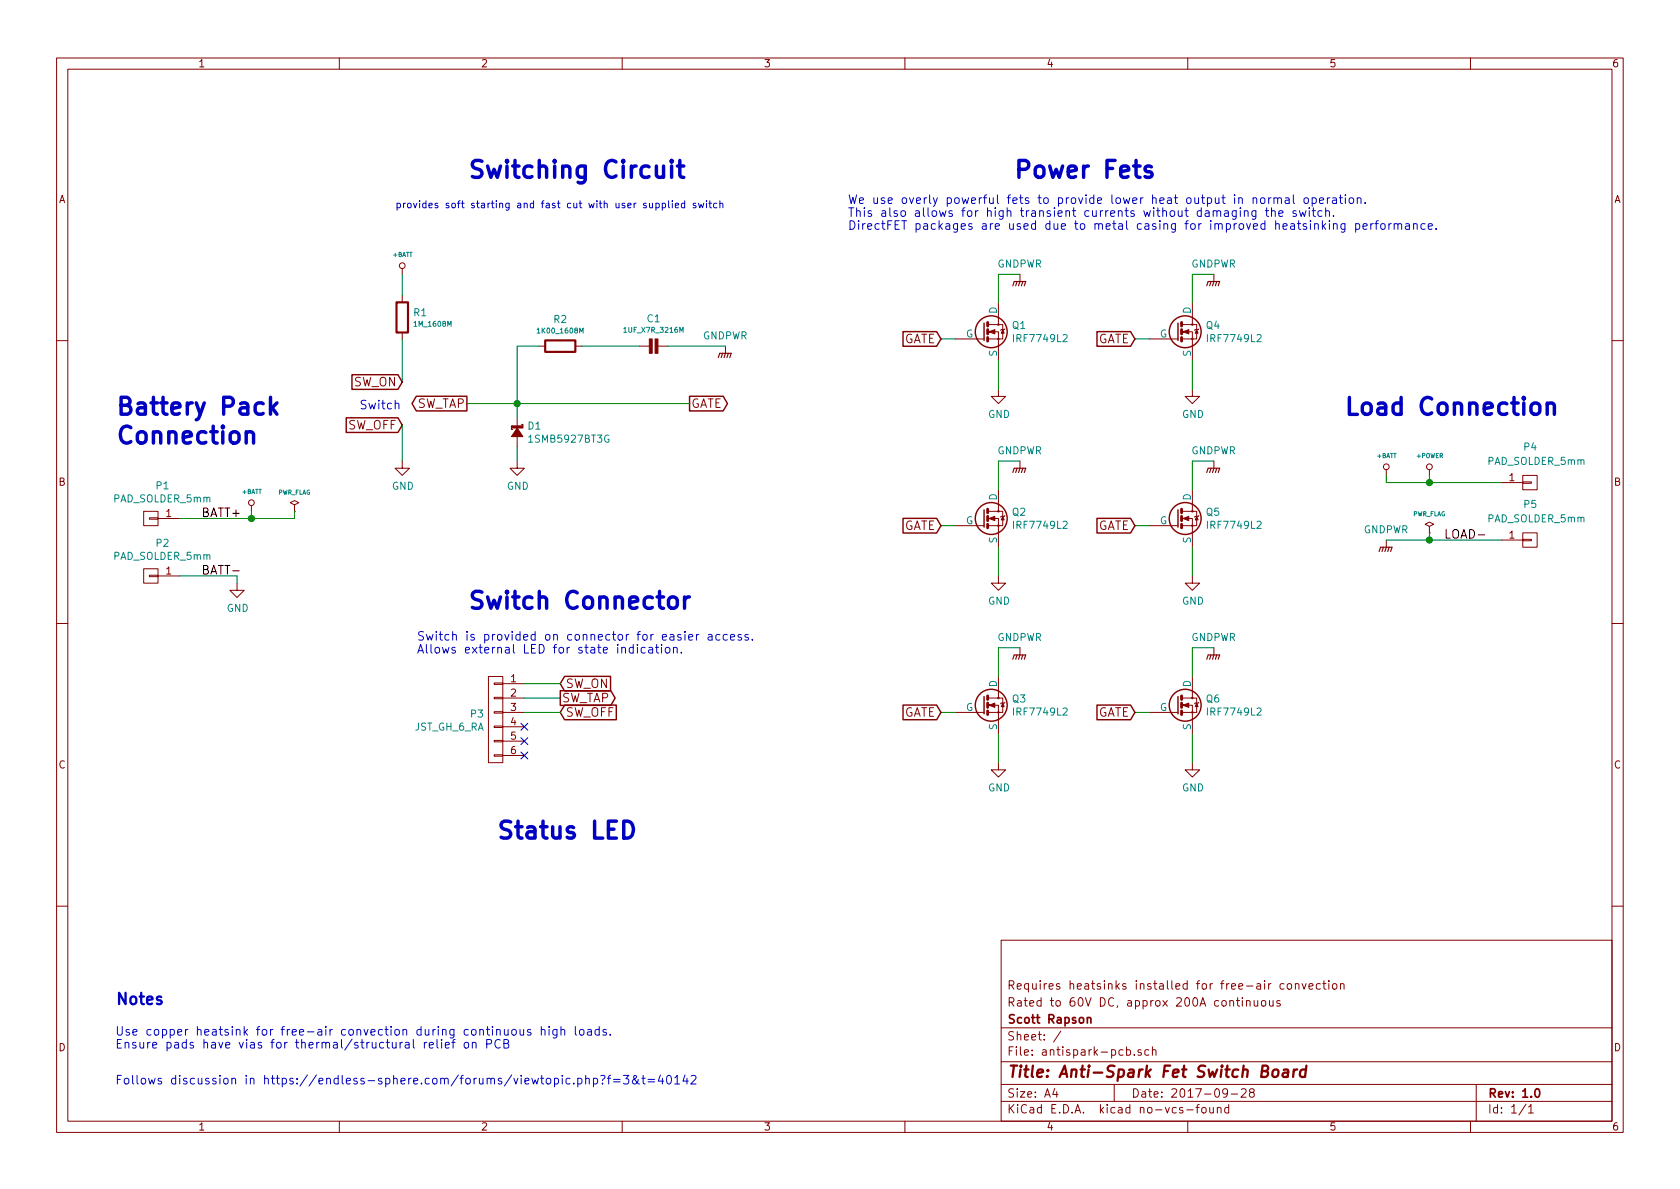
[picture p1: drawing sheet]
EESchema Schematic File Version 3
LIBS:appli_analog_devices
LIBS:appli_atmel
LIBS:appli_battery
LIBS:appli_capacitor
LIBS:appli_connector
LIBS:appli_connector_molex
LIBS:appli_connector_jst
LIBS:appli_connector_wurth
LIBS:appli_crystal
LIBS:appli_device
LIBS:appli_fiducial
LIBS:appli_ftdi
LIBS:appli_fuse
LIBS:appli_inductor
LIBS:appli_linear
LIBS:appli_link
LIBS:appli_logic_devices
LIBS:appli_logo
LIBS:appli_memory
LIBS:appli_mount
LIBS:appli_opto
LIBS:appli_power
LIBS:appli_regulator
LIBS:appli_relay
LIBS:appli_resistor
LIBS:appli_special
LIBS:appli_spice
LIBS:appli_stm32
LIBS:appli_switch
LIBS:appli_tag_connect
LIBS:appli_template
LIBS:appli_test_points
LIBS:appli_transformer
LIBS:appli_transistor
LIBS:appli_ublox
LIBS:appli_uC
LIBS:appli_usb
LIBS:appli_wireless
EELAYER 26 0
EELAYER END
$Descr A4 11693 8268
encoding utf-8
Sheet 1 1
Title "Anti-Spark Fet Switch Board"
Date "2017-09-28"
Rev "1.0"
Comp "Scott Rapson"
Comment1 "Rated to 60V DC, approx 200A continuous"
Comment2 "Requires heatsinks installed for free-air convection"
Comment3 ""
Comment4 ""
$EndDescr
$Comp
L IRF7749L2 Q1
U 1 1
P 6850 2300
F 0 "Q1" H 7041 2346 50  0000 L CNN
F 1 "IRF7749L2" H 7041 2255 50  0000 L CNN
F 2 "Applidyne_Special:directFET_L8" H 6250 1900 50  0001 L CIN
F 3 "http://www.mouser.com/ds/2/196/auirf7749l2-935052.pdf" H 5850 1000 50  0001 L CNN
F 4 "Infineon - International Rectifier" H 6850 1800 60  0001 C CNN "manf"
F 5 "AUIRF7749L2TR" H 6850 1680 60  0001 C CNN "manf#"
F 6 "Mouser" H 6850 1580 60  0001 C CNN "Supplier"
F 7 "http://au.mouser.com/ProductDetail/Infineon-IR/AUIRF7749L2TR/?qs=sGAEpiMZZMshyDBzk1%2fWiwvVDpfNFk6n0k6bqFwMhNALD6T4gGy2aA%3d%3d" H 6850 1460 60  0001 C CNN "Supplier URL"
F 8 "942-AUIRF7749L2TR" H 6850 1330 60  0001 C CNN "Supplier Part No"
F 9 "6.53" H 6850 1210 60  0001 C CNN "Supplier Price"
F 10 "10" H 6850 1080 60  0001 C CNN "Supplier Price Break"
	1    6850 2300
	1    0    0    -1  
$EndComp
$Comp
L +POWER #PWR022
U 1 1
P 9950 3300
F 0 "#PWR022" H 9950 3250 20  0001 C CNN
F 1 "+POWER" H 9953 3438 30  0000 C CNN
F 2 "" H 9950 3300 60  0000 C CNN
F 3 "" H 9950 3300 60  0000 C CNN
	1    9950 3300
	1    0    0    -1  
$EndComp
$Comp
L GND #PWR08
U 1 1
P 6950 2700
F 0 "#PWR08" H 6950 2450 50  0001 C CNN
F 1 "GND" H 6955 2527 50  0000 C CNN
F 2 "" H 6950 2700 60  0000 C CNN
F 3 "" H 6950 2700 60  0000 C CNN
	1    6950 2700
	1    0    0    -1  
$EndComp
$Comp
L +BATT #PWR01
U 1 1
P 1750 3550
F 0 "#PWR01" H 1750 3500 20  0001 C CNN
F 1 "+BATT" H 1753 3688 30  0000 C CNN
F 2 "" H 1750 3550 60  0000 C CNN
F 3 "" H 1750 3550 60  0000 C CNN
	1    1750 3550
	1    0    0    -1  
$EndComp
$Comp
L GNDPWR #PWR021
U 1 1
P 9650 3750
F 0 "#PWR021" H 9650 3550 50  0001 C CNN
F 1 "GNDPWR" H 9649 3824 50  0000 C CNN
F 2 "" H 9650 3700 60  0000 C CNN
F 3 "" H 9650 3700 60  0000 C CNN
	1    9650 3750
	1    0    0    -1  
$EndComp
Text Notes 800  3100 0    118  ~ 24
Battery Pack\nConnection
Text Notes 9350 2900 0    118  ~ 24
Load Connection
Text Notes 3250 1250 0    118  ~ 24
Switching Circuit
$Comp
L 1UF_X7R_3216M C1
U 1 1
P 4650 2400
F 0 "C1" V 4457 2300 50  0000 C CNN
F 1 "1UF_X7R_3216M" V 4537 2300 35  0000 C CNN
F 2 "Applidyne_Capacitor:CAPC3216X135N" V 4765 2300 20  0001 C CNN
F 3 "http://docs-asia.electrocomponents.com/webdocs/1532/0900766b81532cd0.pdf" V 4790 2300 20  0001 C CNN
F 4 "TDK" V 4840 2300 20  0001 C CNN "manf"
F 5 "C3216X7R2A105K160AA" V 4865 2300 20  0001 C CNN "manf#"
F 6 "RS Online" V 4890 2300 20  0001 C CNN "Supplier"
F 7 "740-7590" V 4915 2300 20  0001 C CNN "Supplier Part No"
F 8 "http://au.element14.com/murata/grm31cr71e106ka12l/cap-mlcc-x7r-10uf-25v-1206/dp/1735546" V 4940 2300 20  0001 C CNN "Supplier URL"
F 9 "0.308" V 4965 2300 20  0001 C CNN "Supplier Price"
F 10 "10" V 4990 2300 20  0001 C CNN "Supplier Price Break"
	1    4650 2400
	0    1    1    0   
$EndComp
$Comp
L 1M_1608M R1
U 1 1
P 2800 2050
F 0 "R1" H 2873 1935 50  0000 L CNN
F 1 "1M_1608M" H 2873 1855 35  0000 L CNN
F 2 "Applidyne_Resistor:RESC1608X50N" V 2910 1900 20  0001 C CNN
F 3 "http://www.farnell.com/datasheets/1720486.pdf" V 2935 1900 20  0001 C CNN
F 4 "VISHAY DRALORIC" V 2985 1900 20  0001 C CNN "manf"
F 5 "CRCW06031M00FKEA" V 3010 1900 20  0001 C CNN "manf#"
F 6 "Element14" V 3035 1900 20  0001 C CNN "Supplier"
F 7 "1469746" V 3060 1900 20  0001 C CNN "Supplier Part No"
F 8 "http://au.element14.com/vishay-draloric/crcw06031m00fkea/product-range-aec-q200-crcw-series/dp/1469746" V 3085 1900 20  0001 C CNN "Supplier URL"
F 9 "0.02" V 3110 1900 20  0001 C CNN "Supplier Price"
F 10 "100" V 3135 1900 20  0001 C CNN "Supplier Price Break"
	1    2800 2050
	1    0    0    -1  
$EndComp
$Comp
L 1K00_1608M R2
U 1 1
P 4050 2400
F 0 "R2" V 3862 2250 50  0000 C CNN
F 1 "1K00_1608M" V 3942 2250 35  0000 C CNN
F 2 "Applidyne_Resistor:RESC1608X50N" V 4160 2250 20  0001 C CNN
F 3 "http://www.farnell.com/datasheets/1723233.pdf" V 4185 2250 20  0001 C CNN
F 4 "MULTICOMP" V 4235 2250 20  0001 C CNN "manf"
F 5 "MCHP03W8F1001T5E" V 4260 2250 20  0001 C CNN "manf#"
F 6 "Element14" V 4285 2250 20  0001 C CNN "Supplier"
F 7 "1576283" V 4310 2250 20  0001 C CNN "Supplier Part No"
F 8 "http://au.element14.com/multicomp/mchp03w8f1001t5e/resistor-thick-film-1k-0-125w/dp/1576283" V 4335 2250 20  0001 C CNN "Supplier URL"
F 9 "0.011" V 4360 2250 20  0001 C CNN "Supplier Price"
F 10 "50+" V 4385 2250 20  0001 C CNN "Supplier Price Break"
	1    4050 2400
	0    1    1    0   
$EndComp
$Comp
L GNDPWR #PWR011
U 1 1
P 7100 1900
F 0 "#PWR011" H 7100 1700 50  0001 C CNN
F 1 "GNDPWR" H 7099 1974 50  0000 C CNN
F 2 "" H 7100 1850 60  0000 C CNN
F 3 "" H 7100 1850 60  0000 C CNN
	1    7100 1900
	1    0    0    -1  
$EndComp
$Comp
L +BATT #PWR020
U 1 1
P 9650 3300
F 0 "#PWR020" H 9650 3250 20  0001 C CNN
F 1 "+BATT" H 9653 3438 30  0000 C CNN
F 2 "" H 9650 3300 60  0000 C CNN
F 3 "" H 9650 3300 60  0000 C CNN
	1    9650 3300
	1    0    0    -1  
$EndComp
Wire Wire Line
	7100 1900 6950 1900
Wire Wire Line
	6950 1900 6950 2100
Wire Wire Line
	6950 2700 6950 2500
Wire Wire Line
	6650 2350 6550 2350
Text GLabel 6550 2350 0    60   Input ~ 0
GATE
Text Notes 7050 1250 0    118  ~ 24
Power Fets
Wire Wire Line
	9650 3300 9650 3350
Wire Wire Line
	9650 3350 10450 3350
Wire Wire Line
	9950 3350 9950 3300
Wire Wire Line
	9650 3750 10450 3750
Connection ~ 9950 3350
$Comp
L GND #PWR02
U 1 1
P 1650 4050
F 0 "#PWR02" H 1650 3800 50  0001 C CNN
F 1 "GND" H 1655 3877 50  0000 C CNN
F 2 "" H 1650 4050 60  0000 C CNN
F 3 "" H 1650 4050 60  0000 C CNN
	1    1650 4050
	1    0    0    -1  
$EndComp
Wire Wire Line
	1750 3550 1750 3600
Wire Wire Line
	1650 4050 1650 4000
$Comp
L IRF7749L2 Q4
U 1 1
P 8200 2300
F 0 "Q4" H 8391 2346 50  0000 L CNN
F 1 "IRF7749L2" H 8391 2255 50  0000 L CNN
F 2 "Applidyne_Special:directFET_L8" H 7600 1900 50  0001 L CIN
F 3 "http://www.mouser.com/ds/2/196/auirf7749l2-935052.pdf" H 7200 1000 50  0001 L CNN
F 4 "Infineon - International Rectifier" H 8200 1800 60  0001 C CNN "manf"
F 5 "AUIRF7749L2TR" H 8200 1680 60  0001 C CNN "manf#"
F 6 "Mouser" H 8200 1580 60  0001 C CNN "Supplier"
F 7 "http://au.mouser.com/ProductDetail/Infineon-IR/AUIRF7749L2TR/?qs=sGAEpiMZZMshyDBzk1%2fWiwvVDpfNFk6n0k6bqFwMhNALD6T4gGy2aA%3d%3d" H 8200 1460 60  0001 C CNN "Supplier URL"
F 8 "942-AUIRF7749L2TR" H 8200 1330 60  0001 C CNN "Supplier Part No"
F 9 "6.53" H 8200 1210 60  0001 C CNN "Supplier Price"
F 10 "10" H 8200 1080 60  0001 C CNN "Supplier Price Break"
	1    8200 2300
	1    0    0    -1  
$EndComp
$Comp
L GND #PWR014
U 1 1
P 8300 2700
F 0 "#PWR014" H 8300 2450 50  0001 C CNN
F 1 "GND" H 8305 2527 50  0000 C CNN
F 2 "" H 8300 2700 60  0000 C CNN
F 3 "" H 8300 2700 60  0000 C CNN
	1    8300 2700
	1    0    0    -1  
$EndComp
$Comp
L GNDPWR #PWR017
U 1 1
P 8450 1900
F 0 "#PWR017" H 8450 1700 50  0001 C CNN
F 1 "GNDPWR" H 8449 1974 50  0000 C CNN
F 2 "" H 8450 1850 60  0000 C CNN
F 3 "" H 8450 1850 60  0000 C CNN
	1    8450 1900
	1    0    0    -1  
$EndComp
Wire Wire Line
	8450 1900 8300 1900
Wire Wire Line
	8300 1900 8300 2100
Wire Wire Line
	8300 2700 8300 2500
Wire Wire Line
	8000 2350 7900 2350
Text GLabel 7900 2350 0    60   Input ~ 0
GATE
$Comp
L IRF7749L2 Q2
U 1 1
P 6850 3600
F 0 "Q2" H 7041 3646 50  0000 L CNN
F 1 "IRF7749L2" H 7041 3555 50  0000 L CNN
F 2 "Applidyne_Special:directFET_L8" H 6250 3200 50  0001 L CIN
F 3 "http://www.mouser.com/ds/2/196/auirf7749l2-935052.pdf" H 5850 2300 50  0001 L CNN
F 4 "Infineon - International Rectifier" H 6850 3100 60  0001 C CNN "manf"
F 5 "AUIRF7749L2TR" H 6850 2980 60  0001 C CNN "manf#"
F 6 "Mouser" H 6850 2880 60  0001 C CNN "Supplier"
F 7 "http://au.mouser.com/ProductDetail/Infineon-IR/AUIRF7749L2TR/?qs=sGAEpiMZZMshyDBzk1%2fWiwvVDpfNFk6n0k6bqFwMhNALD6T4gGy2aA%3d%3d" H 6850 2760 60  0001 C CNN "Supplier URL"
F 8 "942-AUIRF7749L2TR" H 6850 2630 60  0001 C CNN "Supplier Part No"
F 9 "6.53" H 6850 2510 60  0001 C CNN "Supplier Price"
F 10 "10" H 6850 2380 60  0001 C CNN "Supplier Price Break"
	1    6850 3600
	1    0    0    -1  
$EndComp
$Comp
L GND #PWR09
U 1 1
P 6950 4000
F 0 "#PWR09" H 6950 3750 50  0001 C CNN
F 1 "GND" H 6955 3827 50  0000 C CNN
F 2 "" H 6950 4000 60  0000 C CNN
F 3 "" H 6950 4000 60  0000 C CNN
	1    6950 4000
	1    0    0    -1  
$EndComp
$Comp
L GNDPWR #PWR012
U 1 1
P 7100 3200
F 0 "#PWR012" H 7100 3000 50  0001 C CNN
F 1 "GNDPWR" H 7099 3274 50  0000 C CNN
F 2 "" H 7100 3150 60  0000 C CNN
F 3 "" H 7100 3150 60  0000 C CNN
	1    7100 3200
	1    0    0    -1  
$EndComp
Wire Wire Line
	7100 3200 6950 3200
Wire Wire Line
	6950 3200 6950 3400
Wire Wire Line
	6950 4000 6950 3800
Wire Wire Line
	6650 3650 6550 3650
Text GLabel 6550 3650 0    60   Input ~ 0
GATE
$Comp
L IRF7749L2 Q5
U 1 1
P 8200 3600
F 0 "Q5" H 8391 3646 50  0000 L CNN
F 1 "IRF7749L2" H 8391 3555 50  0000 L CNN
F 2 "Applidyne_Special:directFET_L8" H 7600 3200 50  0001 L CIN
F 3 "http://www.mouser.com/ds/2/196/auirf7749l2-935052.pdf" H 7200 2300 50  0001 L CNN
F 4 "Infineon - International Rectifier" H 8200 3100 60  0001 C CNN "manf"
F 5 "AUIRF7749L2TR" H 8200 2980 60  0001 C CNN "manf#"
F 6 "Mouser" H 8200 2880 60  0001 C CNN "Supplier"
F 7 "http://au.mouser.com/ProductDetail/Infineon-IR/AUIRF7749L2TR/?qs=sGAEpiMZZMshyDBzk1%2fWiwvVDpfNFk6n0k6bqFwMhNALD6T4gGy2aA%3d%3d" H 8200 2760 60  0001 C CNN "Supplier URL"
F 8 "942-AUIRF7749L2TR" H 8200 2630 60  0001 C CNN "Supplier Part No"
F 9 "6.53" H 8200 2510 60  0001 C CNN "Supplier Price"
F 10 "10" H 8200 2380 60  0001 C CNN "Supplier Price Break"
	1    8200 3600
	1    0    0    -1  
$EndComp
$Comp
L GND #PWR015
U 1 1
P 8300 4000
F 0 "#PWR015" H 8300 3750 50  0001 C CNN
F 1 "GND" H 8305 3827 50  0000 C CNN
F 2 "" H 8300 4000 60  0000 C CNN
F 3 "" H 8300 4000 60  0000 C CNN
	1    8300 4000
	1    0    0    -1  
$EndComp
$Comp
L GNDPWR #PWR018
U 1 1
P 8450 3200
F 0 "#PWR018" H 8450 3000 50  0001 C CNN
F 1 "GNDPWR" H 8449 3274 50  0000 C CNN
F 2 "" H 8450 3150 60  0000 C CNN
F 3 "" H 8450 3150 60  0000 C CNN
	1    8450 3200
	1    0    0    -1  
$EndComp
Wire Wire Line
	8450 3200 8300 3200
Wire Wire Line
	8300 3200 8300 3400
Wire Wire Line
	8300 4000 8300 3800
Wire Wire Line
	8000 3650 7900 3650
Text GLabel 7900 3650 0    60   Input ~ 0
GATE
$Comp
L IRF7749L2 Q3
U 1 1
P 6850 4900
F 0 "Q3" H 7041 4946 50  0000 L CNN
F 1 "IRF7749L2" H 7041 4855 50  0000 L CNN
F 2 "Applidyne_Special:directFET_L8" H 6250 4500 50  0001 L CIN
F 3 "http://www.mouser.com/ds/2/196/auirf7749l2-935052.pdf" H 5850 3600 50  0001 L CNN
F 4 "Infineon - International Rectifier" H 6850 4400 60  0001 C CNN "manf"
F 5 "AUIRF7749L2TR" H 6850 4280 60  0001 C CNN "manf#"
F 6 "Mouser" H 6850 4180 60  0001 C CNN "Supplier"
F 7 "http://au.mouser.com/ProductDetail/Infineon-IR/AUIRF7749L2TR/?qs=sGAEpiMZZMshyDBzk1%2fWiwvVDpfNFk6n0k6bqFwMhNALD6T4gGy2aA%3d%3d" H 6850 4060 60  0001 C CNN "Supplier URL"
F 8 "942-AUIRF7749L2TR" H 6850 3930 60  0001 C CNN "Supplier Part No"
F 9 "6.53" H 6850 3810 60  0001 C CNN "Supplier Price"
F 10 "10" H 6850 3680 60  0001 C CNN "Supplier Price Break"
	1    6850 4900
	1    0    0    -1  
$EndComp
$Comp
L GND #PWR010
U 1 1
P 6950 5300
F 0 "#PWR010" H 6950 5050 50  0001 C CNN
F 1 "GND" H 6955 5127 50  0000 C CNN
F 2 "" H 6950 5300 60  0000 C CNN
F 3 "" H 6950 5300 60  0000 C CNN
	1    6950 5300
	1    0    0    -1  
$EndComp
$Comp
L GNDPWR #PWR013
U 1 1
P 7100 4500
F 0 "#PWR013" H 7100 4300 50  0001 C CNN
F 1 "GNDPWR" H 7099 4574 50  0000 C CNN
F 2 "" H 7100 4450 60  0000 C CNN
F 3 "" H 7100 4450 60  0000 C CNN
	1    7100 4500
	1    0    0    -1  
$EndComp
Wire Wire Line
	7100 4500 6950 4500
Wire Wire Line
	6950 4500 6950 4700
Wire Wire Line
	6950 5300 6950 5100
Wire Wire Line
	6650 4950 6550 4950
Text GLabel 6550 4950 0    60   Input ~ 0
GATE
$Comp
L IRF7749L2 Q6
U 1 1
P 8200 4900
F 0 "Q6" H 8391 4946 50  0000 L CNN
F 1 "IRF7749L2" H 8391 4855 50  0000 L CNN
F 2 "Applidyne_Special:directFET_L8" H 7600 4500 50  0001 L CIN
F 3 "http://www.mouser.com/ds/2/196/auirf7749l2-935052.pdf" H 7200 3600 50  0001 L CNN
F 4 "Infineon - International Rectifier" H 8200 4400 60  0001 C CNN "manf"
F 5 "AUIRF7749L2TR" H 8200 4280 60  0001 C CNN "manf#"
F 6 "Mouser" H 8200 4180 60  0001 C CNN "Supplier"
F 7 "http://au.mouser.com/ProductDetail/Infineon-IR/AUIRF7749L2TR/?qs=sGAEpiMZZMshyDBzk1%2fWiwvVDpfNFk6n0k6bqFwMhNALD6T4gGy2aA%3d%3d" H 8200 4060 60  0001 C CNN "Supplier URL"
F 8 "942-AUIRF7749L2TR" H 8200 3930 60  0001 C CNN "Supplier Part No"
F 9 "6.53" H 8200 3810 60  0001 C CNN "Supplier Price"
F 10 "10" H 8200 3680 60  0001 C CNN "Supplier Price Break"
	1    8200 4900
	1    0    0    -1  
$EndComp
$Comp
L GND #PWR016
U 1 1
P 8300 5300
F 0 "#PWR016" H 8300 5050 50  0001 C CNN
F 1 "GND" H 8305 5127 50  0000 C CNN
F 2 "" H 8300 5300 60  0000 C CNN
F 3 "" H 8300 5300 60  0000 C CNN
	1    8300 5300
	1    0    0    -1  
$EndComp
$Comp
L GNDPWR #PWR019
U 1 1
P 8450 4500
F 0 "#PWR019" H 8450 4300 50  0001 C CNN
F 1 "GNDPWR" H 8449 4574 50  0000 C CNN
F 2 "" H 8450 4450 60  0000 C CNN
F 3 "" H 8450 4450 60  0000 C CNN
	1    8450 4500
	1    0    0    -1  
$EndComp
Wire Wire Line
	8450 4500 8300 4500
Wire Wire Line
	8300 4500 8300 4700
Wire Wire Line
	8300 5300 8300 5100
Wire Wire Line
	8000 4950 7900 4950
Text GLabel 7900 4950 0    60   Input ~ 0
GATE
Text Notes 5900 1600 0    60   ~ 0
We use overly powerful fets to provide lower heat output in normal operation.\nThis also allows for high transient currents without damaging the switch.\nDirectFET packages are used due to metal casing for improved heatsinking performance.
$Comp
L +BATT #PWR03
U 1 1
P 2800 1900
F 0 "#PWR03" H 2800 1850 20  0001 C CNN
F 1 "+BATT" H 2803 2038 30  0000 C CNN
F 2 "" H 2800 1900 60  0000 C CNN
F 3 "" H 2800 1900 60  0000 C CNN
	1    2800 1900
	1    0    0    -1  
$EndComp
$Comp
L GND #PWR04
U 1 1
P 2800 3200
F 0 "#PWR04" H 2800 2950 50  0001 C CNN
F 1 "GND" H 2805 3027 50  0000 C CNN
F 2 "" H 2800 3200 60  0000 C CNN
F 3 "" H 2800 3200 60  0000 C CNN
	1    2800 3200
	1    0    0    -1  
$EndComp
$Comp
L GNDPWR #PWR07
U 1 1
P 5050 2400
F 0 "#PWR07" H 5050 2200 50  0001 C CNN
F 1 "GNDPWR" H 5049 2474 50  0000 C CNN
F 2 "" H 5050 2350 60  0000 C CNN
F 3 "" H 5050 2350 60  0000 C CNN
	1    5050 2400
	1    0    0    -1  
$EndComp
Wire Wire Line
	5050 2400 4650 2400
Wire Wire Line
	4450 2400 4050 2400
Wire Wire Line
	3750 2400 3600 2400
Wire Wire Line
	2800 1900 2800 2050
Wire Wire Line
	2800 2350 2800 2650
$Comp
L JST_GH_6_RA P3
U 1 1
P 3450 5000
F 0 "P3" H 3528 5041 50  0000 L CNN
F 1 "JST_GH_6_RA" H 3528 4950 50  0000 L CNN
F 2 "Applidyne_Connector_JST:SM06B-GHS-TB" H 3450 3800 50  0001 C CNN
F 3 "http://docs-asia.electrocomponents.com/webdocs/10ce/0900766b810cef18.pdf" H 3450 4070 50  0001 C CNN
F 4 "JST" H 3460 4590 60  0001 C CNN "manf"
F 5 "SM06B-GHS-TB(LF)(SN)" H 3450 4500 60  0001 C CNN "manf#"
F 6 "RS Online" H 3460 4390 60  0001 C CNN "Supplier"
F 7 "752-1800" H 3460 4290 60  0001 C CNN "Supplier Part No"
F 8 "http://au.rs-online.com/web/p/pcb-headers/7521800/" H 3450 4190 60  0001 C CNN "Supplier URL"
F 9 "0.802" H 3450 3980 60  0001 C CNN "Supplier Price"
F 10 "5" H 3450 3890 60  0001 C CNN "Supplier Price Break"
	1    3450 5000
	-1   0    0    -1  
$EndComp
Text GLabel 2800 2650 0    60   Input ~ 0
SW_ON
Text GLabel 2800 2950 0    60   Input ~ 0
SW_OFF
Text GLabel 3250 2800 0    60   Output ~ 0
SW_TAP
Wire Wire Line
	2800 3200 2800 2950
Text GLabel 4800 2800 2    60   Output ~ 0
GATE
Wire Wire Line
	3600 2400 3600 2900
Wire Wire Line
	3250 2800 4800 2800
Connection ~ 3600 2800
$Comp
L GND #PWR05
U 1 1
P 3600 3200
F 0 "#PWR05" H 3600 2950 50  0001 C CNN
F 1 "GND" H 3605 3027 50  0000 C CNN
F 2 "" H 3600 3200 60  0000 C CNN
F 3 "" H 3600 3200 60  0000 C CNN
	1    3600 3200
	1    0    0    -1  
$EndComp
Wire Wire Line
	3600 3100 3600 3200
Text Notes 2500 2850 0    60   ~ 0
Switch
Text Notes 3250 4250 0    118  ~ 24
Switch Connector
Text GLabel 3900 4750 2    60   Input ~ 0
SW_ON
Text GLabel 3900 4850 2    60   Output ~ 0
SW_TAP
Text GLabel 3900 4950 2    60   Input ~ 0
SW_OFF
Wire Wire Line
	3900 4950 3650 4950
Wire Wire Line
	3650 4850 3900 4850
Wire Wire Line
	3900 4750 3650 4750
NoConn ~ 3650 5050
Text Notes 2900 4550 0    60   ~ 0
Switch is provided on connector for easier access.
$Comp
L 1SMB5927BT3G D1
U 1 1
P 3600 3000
F 0 "D1" V 3554 3068 50  0000 L CNN
F 1 "1SMB5927BT3G" V 3645 3068 50  0000 L CNN
F 2 "Applidyne_SOD:SODFL5336X245N" H 3600 2850 20  0001 C CNN
F 3 "http://www.mouser.com/ds/2/308/1SMB5913BT3-D-108682.pdf" H 3600 2825 20  0001 C CNN
F 4 "ON SEMI" H 3600 2775 20  0001 C CNN "manf"
F 5 "1SMB5927BT3G" H 3600 2750 20  0001 C CNN "manf#"
F 6 "Mouser" H 3600 2725 20  0001 C CNN "Supplier"
F 7 "863-1SMB5927BT3G" H 3600 2700 20  0001 C CNN "Supplier Part No"
F 8 "http://au.mouser.com/ProductDetail/ON-Semiconductor/1SMB5927BT3G/?qs=sGAEpiMZZMvplms98TlKY72UPjEzp3ixgX8%2fkL8HHyk%3d" H 3600 2675 20  0001 C CNN "Supplier URL"
F 9 "0.67" H 3600 2650 20  0001 C CNN "Supplier Price"
F 10 "1" H 3600 2625 20  0001 C CNN "Supplier Price Break"
	1    3600 3000
	0    1    1    0   
$EndComp
Text Notes 800  7550 0    60   ~ 0
Follows discussion in https://endless-sphere.com/forums/viewtopic.php?f=3&t=40142
Text Notes 800  7300 0    60   ~ 0
Use copper heatsink for free-air convection during continuous high loads.\nEnsure pads have vias for thermal/structural relief on PCB
Text Notes 800  7000 0    79   ~ 16
Notes
Text Notes 2750 1450 0    49   ~ 0
provides soft starting and fast cut with user supplied switch
$Comp
L PAD_SOLDER_5mm P1
U 1 1
P 1050 3600
F 0 "P1" H 969 3375 50  0000 C CNN
F 1 "PAD_SOLDER_5mm" H 969 3466 50  0000 C CNN
F 2 "Applidyne_Connector:PAD_SOLDER_5mm" H 1050 3385 50  0001 C CNN
F 3 "" H 1050 3300 50  0001 C CNN
F 4 "DIY" H 1050 3250 60  0001 C CNN "manf"
F 5 "No part" H 1050 3200 60  0001 C CNN "Supplier"
F 6 "0.0" H 1050 3100 60  0001 C CNN "Supplier Price"
F 7 "1" H 1050 3000 60  0001 C CNN "Supplier Price Break"
	1    1050 3600
	-1   0    0    1   
$EndComp
$Comp
L PAD_SOLDER_5mm P2
U 1 1
P 1050 4000
F 0 "P2" H 969 3775 50  0000 C CNN
F 1 "PAD_SOLDER_5mm" H 969 3866 50  0000 C CNN
F 2 "Applidyne_Connector:PAD_SOLDER_5mm" H 1050 3785 50  0001 C CNN
F 3 "" H 1050 3700 50  0001 C CNN
F 4 "DIY" H 1050 3650 60  0001 C CNN "manf"
F 5 "No part" H 1050 3600 60  0001 C CNN "Supplier"
F 6 "0.0" H 1050 3500 60  0001 C CNN "Supplier Price"
F 7 "1" H 1050 3400 60  0001 C CNN "Supplier Price Break"
	1    1050 4000
	-1   0    0    1   
$EndComp
Wire Wire Line
	1650 4000 1250 4000
Wire Wire Line
	1250 3600 2050 3600
$Comp
L PAD_SOLDER_5mm P4
U 1 1
P 10650 3350
F 0 "P4" H 10600 3600 50  0000 L CNN
F 1 "PAD_SOLDER_5mm" H 10350 3500 50  0000 L CNN
F 2 "Applidyne_Connector:PAD_SOLDER_5mm" H 10650 3135 50  0001 C CNN
F 3 "" H 10650 3050 50  0001 C CNN
F 4 "DIY" H 10650 3000 60  0001 C CNN "manf"
F 5 "No part" H 10650 2950 60  0001 C CNN "Supplier"
F 6 "0.0" H 10650 2850 60  0001 C CNN "Supplier Price"
F 7 "1" H 10650 2750 60  0001 C CNN "Supplier Price Break"
	1    10650 3350
	1    0    0    -1  
$EndComp
$Comp
L PAD_SOLDER_5mm P5
U 1 1
P 10650 3750
F 0 "P5" H 10600 4000 50  0000 L CNN
F 1 "PAD_SOLDER_5mm" H 10350 3900 50  0000 L CNN
F 2 "Applidyne_Connector:PAD_SOLDER_5mm" H 10650 3535 50  0001 C CNN
F 3 "" H 10650 3450 50  0001 C CNN
F 4 "DIY" H 10650 3400 60  0001 C CNN "manf"
F 5 "No part" H 10650 3350 60  0001 C CNN "Supplier"
F 6 "0.0" H 10650 3250 60  0001 C CNN "Supplier Price"
F 7 "1" H 10650 3150 60  0001 C CNN "Supplier Price Break"
	1    10650 3750
	1    0    0    -1  
$EndComp
$Comp
L PWR_FLAG #FLG01
U 1 1
P 2050 3550
F 0 "#FLG01" H 2050 3600 30  0001 C CNN
F 1 "PWR_FLAG" H 2050 3683 30  0000 C CNN
F 2 "" H 2050 3550 60  0000 C CNN
F 3 "" H 2050 3550 60  0000 C CNN
	1    2050 3550
	1    0    0    -1  
$EndComp
Wire Wire Line
	2050 3600 2050 3550
Connection ~ 1750 3600
$Comp
L PWR_FLAG #FLG02
U 1 1
P 9950 3700
F 0 "#FLG02" H 9950 3750 30  0001 C CNN
F 1 "PWR_FLAG" H 9950 3833 30  0000 C CNN
F 2 "" H 9950 3700 60  0000 C CNN
F 3 "" H 9950 3700 60  0000 C CNN
	1    9950 3700
	1    0    0    -1  
$EndComp
Wire Wire Line
	9950 3700 9950 3750
Connection ~ 9950 3750
Text Label 1400 4000 0    60   ~ 0
BATT-
Text Label 1400 3600 0    60   ~ 0
BATT+
Text Label 10050 3750 0    60   ~ 0
LOAD-
NoConn ~ 3650 5150
NoConn ~ 3650 5250
$EndSCHEMATC
